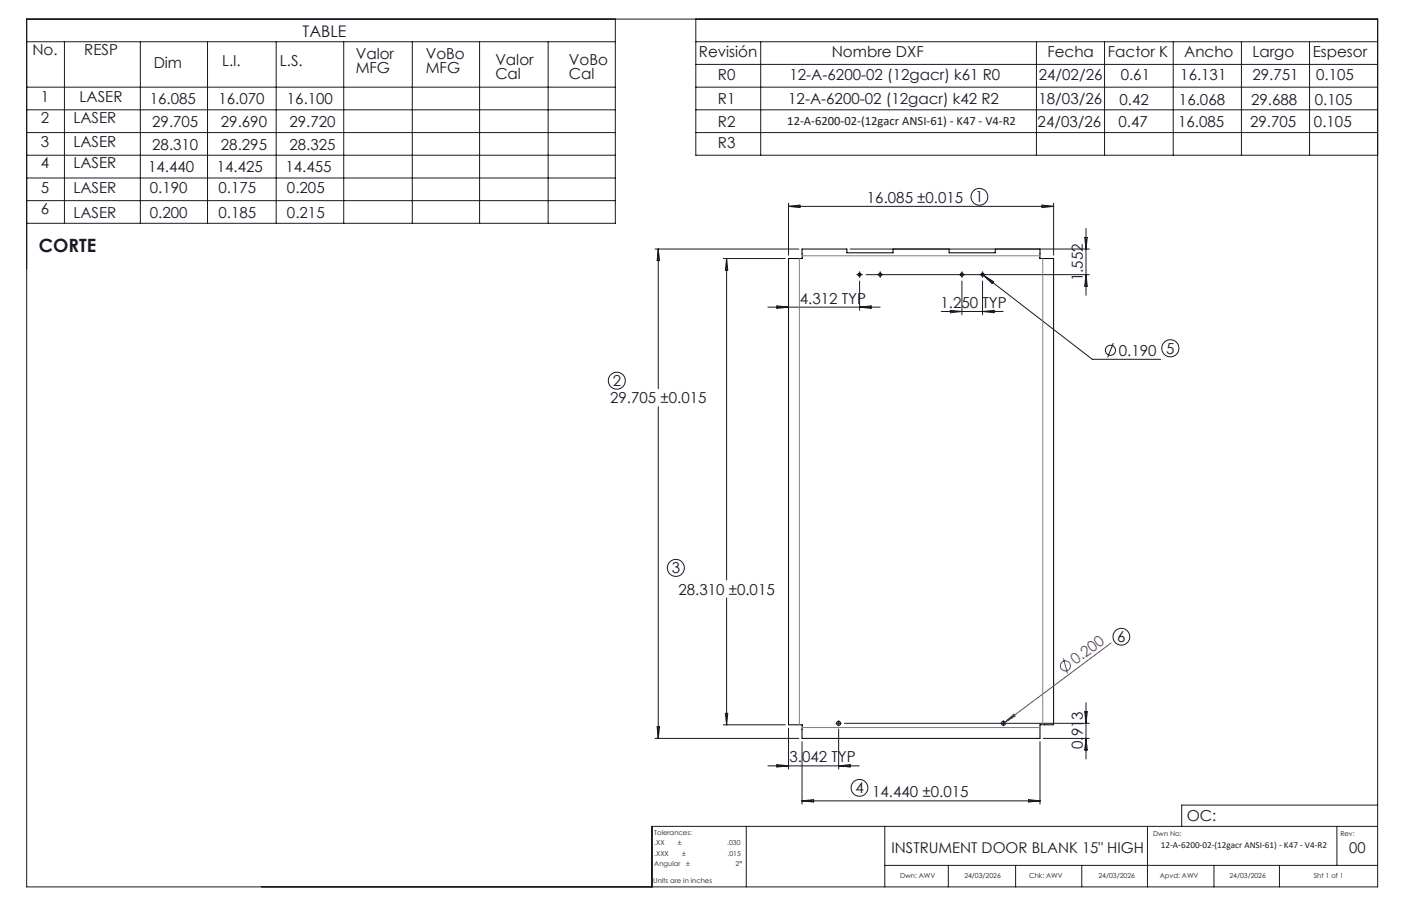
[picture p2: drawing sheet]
<svg xmlns="http://www.w3.org/2000/svg" width="432mm" height="279mm" viewBox="0 0 432 279" stroke-linecap="round" stroke-linejoin="round" font-family="sans-serif">
<g fill="none" stroke="#000" stroke-width=".31">
<path d="M243 79.7h4.3l-.1-2.9h13.8v1.2h14.2v-1.2h17.3v1.2h14.2v-1.2h13.8v2.9h4.2v143.8h-4.2v4.2h-73.3l.1-4.2h-4.3z"/>
<circle cx="264.9" cy="84.7" r=".48"/>
<circle cx="271.3" cy="84.7" r=".48"/>
<circle cx="296.5" cy="84.7" r=".48"/>
<circle cx="302.8" cy="84.7" r=".48"/>
<circle cx="258.5" cy="223.1" r=".63"/>
<circle cx="309.3" cy="223.1" r=".63"/>
</g>
<g fill="none" stroke="#191924" stroke-width=".31">
<path d="M8.2 5.9h416.4v267.6h-416.4zM8.2 12.9h181.5M19.9 12.9v56M43.3 12.9v56M64 12.9v56M85.1 12.9v56M105.9 12.9v56M127.1 12.9v56M147.8 12.9v56M168.9 12.9v56M189.7 5.9v63h-181.5M214.5 12.9h210.1"/>
<path d="M214.5 5.9v42h210.1M214.5 19.9h210.1M234.5 12.9v35M319.4 12.9v35M340.4 12.9v35M361.6 12.9v35M382.6 12.9v35M403.6 12.9v35M8.2 26.9h181.5M8.2 33.9h181.5M214.5 26.9h210.1M214.5 33.9h210.1"/>
<path d="M8.2 40.9h181.5M8.2 47.9h181.5M8.2 54.9h181.5M214.5 40.9h210.1M8.2 61.9h181.5M201.9 76.8h44.3M202.9 76.8v43.1M202.9 76.8l.4 3.6h-.8zM222.9 79.7h19.1M223.9 79.7v99.2M223.9 79.7l.4 3.6h-.7zM243 62.7v16"/>
<path d="M243 63.6h81.7M243 63.6l3.6-.3v.7zM262 76.8h73.7M321.2 63.3l3.5 .3-3.5 .4zM324.7 62.7v16M334.3 73.2h.8l-.4 3.6zM334.7 70.4v20.7M236.7 94.7h34.6M239.5 94.3l3.5 .4-3.5 .4zM264.4 84.7h1M264.9 84.2v1M264.9 86.7v9"/>
<path d="M264.9 94.7l3.6-.4v.8zM266.9 84.7h68.8M271.3 84.2v1M290.1 96.1h19.1M292.9 95.7l3.6 .4-3.6 .3zM296.5 84.2v1M296.5 86.7v10.4M302.4 84.4l34.3 26.4h21.1M302.8 84.2v1M302.8 86.7v10.4M302.8 96.1l3.6-.4v.7zM303.2 85l3 1.9-.4 .6z"/>
<path d="M334.7 84.7l.4 3.6h-.8zM343.1 105.8l-1.7 4.4M202.9 125.4v102.3M223.9 184.4v39.1M223.6 220h.7l-.4 3.5zM334.3 219.5h.8l-.4 3.6zM334.7 216.7v17.4M201.9 227.7h44.3M202.5 224.2h.8l-.4 3.5zM222.9 223.5h19.1M236.7 236.2h28.1M239.5 235.8l3.5 .4-3.5 .3z"/>
<path d="M243 224.5v12.7M247.2 228.7v19.3M257.7 223.1h1.6M258.5 222.3v1.5M258.5 224.8v12.4M258.5 236.2l3.5-.4v.7zM260.3 223.1h75.4M309.3 222.3v1.5M320.5 228.7v19.3M321.6 227.7h14.1M334.7 227.7l.4 3.6h-.8zM230 254.8v18.7"/>
<path d="M247.2 247h73.3M247.2 247l3.6-.4v.7zM272.7 254.8v18.7M317 246.6l3.5 .4-3.5 .3zM353.7 254.8v18.7M412 254.8v12.1M424.6 254.8h-223.7v18.7M424.6 248.3h-60.4v6.5M272.7 266.9h151.9M292.3 266.9v6.6M313 266.9v6.6M333.4 266.9v6.6"/>
<path d="M374.2 266.9v6.6M394.3 266.9v6.6"/>
<circle cx="301.9" cy="60.7" r="2.59"/>
<circle cx="190.1" cy="117.4" r="2.62"/>
<circle cx="342.3" cy="108" r="1.55"/>
<circle cx="360.7" cy="107.4" r="2.64"/>
<circle cx="208.3" cy="175.1" r="2.62"/>
<circle cx="345.6" cy="196.4" r="2.58"/>
<circle cx="264.9" cy="243" r="2.58"/>
</g>
<g fill="none" stroke="#a0006e" stroke-width=".31">
<path d="M342.4 198.3l-32.6 24.4M327.8 203.1l1.2 4.6M309.8 222.7l-1 .7M309.8 222.7l2.6-2.4 .4 .6z"/>
<circle cx="328.4" cy="205.4" r="1.55"/>
</g>
<g fill="none" stroke="#191924" stroke-width=".31" stroke-dasharray="15.2 1.3 1.3 1.3" stroke-linecap="butt">
<path d="M264.4 84.7h-.4M264.9 85.2v.5M264.9 84.2v-.5M265.4 84.7h.5M270.8 84.7h-.5M271.3 85.2v.5M271.3 84.2v-.5M271.8 84.7h.5M296 84.7h-.5M296.5 85.2v.5M296.5 84.2v-.5M297 84.7h.5"/>
<path d="M302.3 84.7h-.4M302.8 85.2v.5M302.8 84.2v-.5M303.3 84.7h.5"/>
</g>
<path d="M246.4 79.7v143.8M247.2 78.9h73.3M321.4 79.7v143.8M247.2 224.4h73.3" fill="none" stroke="#808080" stroke-width=".31"/>
<text font-size="5.6" fill="#191924" x="11.9" y="77.8">CORTE</text>
<text font-size="4.9" fill="#191924" x="93.3" y="11.4">TABLE</text>
<g font-size="4.7" fill="#191924">
<text x="10" y="17">No.</text>
<text x="26" y="17">RESP</text>
<text x="215.4" y="17.6">Revisión</text>
<text x="256.3" y="17.6">Nombre DXF</text>
<text x="322.8" y="17.5">Fecha</text>
<text x="341.5" y="17.5">Factor K</text>
<text x="365" y="17.5">Ancho</text>
<text x="386" y="17.5">Largo</text>
<text x="404.6" y="17.5">Espesor</text>
<text x="47.4" y="20.9">Dim</text>
<text x="68.4" y="20.4">L.I.</text>
<text x="86.3" y="20.4">L.S.</text>
<text x="109.6" y="18.1">Valor</text>
<text x="109.6" y="22.6">MFG</text>
<text x="131.2" y="18.1">VoBo</text>
<text x="131.2" y="22.6">MFG</text>
<text x="152.7" y="20">Valor</text>
<text x="175.3" y="20">VoBo</text>
<text x="152.7" y="24.5">Cal</text>
<text x="175.3" y="24.5">Cal</text>
<text x="221.3" y="24.6">R0</text>
<text x="243.3" y="24.6">12-A-6200-02 (12gacr) k61 R0</text>
<text x="320.2" y="24.7">24/02/26</text>
<text x="345.4" y="24.7">0.61</text>
<text x="363.8" y="24.7">16.131</text>
<text x="386" y="24.7">29.751</text>
<text x="405.7" y="24.7">0.105</text>
<text x="12.6" y="31.3">1</text>
<text x="24.5" y="31.3">LASER</text>
<text x="46.1" y="32">16.085</text>
<text x="67.3" y="32">16.070</text>
<text x="88.4" y="32">16.100</text>
<text x="221.3" y="32.1">R1</text>
<text x="242.9" y="32.2">12-A-6200-02 (12gacr) k42 R2</text>
<text x="320.1" y="32.2">18/03/26</text>
<text x="345" y="32.3">0.42</text>
<text x="363.4" y="32.3">16.068</text>
<text x="385.6" y="32.3">29.688</text>
<text x="405.3" y="32.3">0.105</text>
<text x="12.6" y="38">2</text>
<text x="22.6" y="38">LASER</text>
<text x="46.9" y="39.2">29.705</text>
<text x="68.1" y="39.2">29.690</text>
<text x="89.2" y="39.2">29.720</text>
<text x="221.3" y="39.1">R2</text>
<text x="319.8" y="39.1">24/03/26</text>
<text x="344.7" y="39.2">0.47</text>
<text x="363.1" y="39.2">16.085</text>
<text x="385.3" y="39.2">29.705</text>
<text x="405" y="39.2">0.105</text>
<text x="12.6" y="45.4">3</text>
<text x="22.6" y="45.4">LASER</text>
<text x="46.9" y="46.1">28.310</text>
<text x="68.1" y="46.1">28.295</text>
<text x="89.2" y="46.1">28.325</text>
<text x="221.3" y="45.8">R3</text>
<text x="12.6" y="51.9">4</text>
<text x="22.6" y="51.9">LASER</text>
<text x="45.7" y="53.2">14.440</text>
<text x="66.8" y="53.2">14.425</text>
<text x="88" y="53.2">14.455</text>
<text x="12.6" y="59.5">5</text>
<text x="22.6" y="59.5">LASER</text>
<text x="46.2" y="59.6">0.190</text>
<text x="67.3" y="59.6">0.175</text>
<text x="88.5" y="59.6">0.205</text>
<text x="267.2" y="62.6">16.085 ±0.015</text>
<text x="300.6" y="62.4">1</text>
<text x="12.6" y="66.1">6</text>
<text x="22.6" y="67.1">LASER</text>
<text x="46.2" y="67.1">0.200</text>
<text x="67.3" y="67.1">0.185</text>
<text x="88.5" y="67.1">0.215</text>
<text x="333.7" y="86.7" transform="rotate(-90 333.7 86.7)">1.552</text>
<text x="246.5" y="93.7">4.312 TYP</text>
<text x="289.9" y="95">1.250 TYP</text>
<text x="344.8" y="109.7">0.190 5</text>
<text x="188.8" y="119">2</text>
<text x="188.1" y="124.4">29.705 ±0.015</text>
<text x="207.1" y="176.8">3</text>
<text x="209.1" y="183.4">28.310 ±0.015</text>
<text x="344.4" y="198">6</text>
<text x="333.7" y="231" transform="rotate(-90 333.7 231)">0.913</text>
<text x="243.3" y="235.1">3.042 TYP</text>
<text x="263.7" y="244.7">4</text>
<text x="268.8" y="245.9">14.440 ±0.015</text>
<text x="365.8" y="253.1">OC:</text>
</g>
<text font-size="4.7" fill="#a0006e" x="331.5" y="205.2" transform="rotate(-37 331.5 205.2)">0.200</text>
<g font-size="4.6" fill="#191924">
<text x="274.8" y="263">INSTRUMENT DOOR BLANK 15&quot; HIGH</text>
<text x="415.9" y="263">00</text>
</g>
<text font-size="3.9" fill="#191924" x="242.7" y="38.4">12-A-6200-02-(12gacr ANSI-61) - K47 - V4-R2</text>
<text font-size="2.8" fill="#191924" x="357.8" y="261.5">12-A-6200-02-(12gacr ANSI-61) - K47 - V4-R2</text>
<g font-size="2.1" fill="#191924">
<text x="201.7" y="257.6">Tolerances:</text>
<text x="355.4" y="257.8">Dwn No:</text>
<text x="413.1" y="257.8">Rev:</text>
<text x="201.7" y="260.7">.XX</text>
<text x="201.7" y="263.9">.XXX</text>
<text x="208.9" y="260.7">±</text>
<text x="210.2" y="263.9">±</text>
<text x="224.1" y="260.7">.030</text>
<text x="224.3" y="263.9">.015</text>
<text x="201.7" y="267">Angular</text>
<text x="211.5" y="267">±</text>
<text x="226.7" y="267">2°</text>
<text x="201.3" y="272.3">Units are in inches</text>
<text x="277.4" y="270.7">Dwn: AWV</text>
<text x="297.2" y="270.7">24/03/2026</text>
<text x="317.2" y="270.7">Chk: AWV</text>
<text x="338.6" y="270.7">24/03/2026</text>
<text x="357.5" y="270.7">Apvd: AWV</text>
<text x="378.9" y="270.7">24/03/2026</text>
<text x="404.9" y="270.7">Sht 1 of 1</text>
</g>
</svg>
